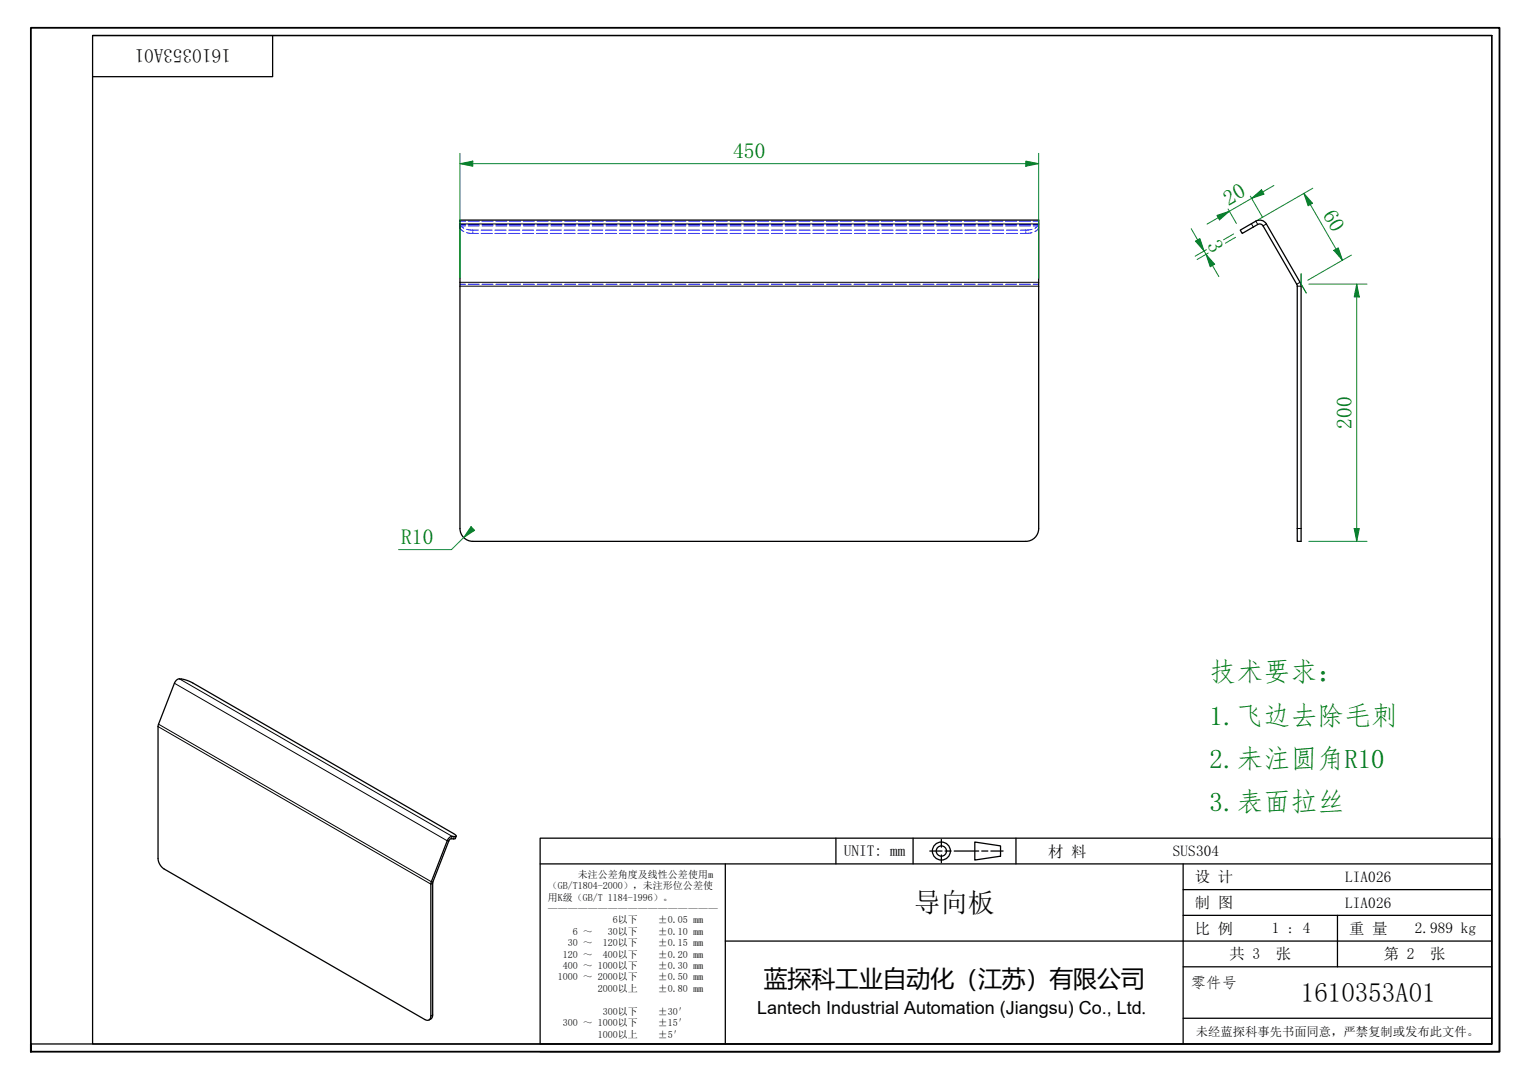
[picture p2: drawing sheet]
<svg xmlns="http://www.w3.org/2000/svg" width="297mm" height="210mm" viewBox="0 0 297 210" stroke-linecap="round" stroke-linejoin="round" font-family="sans-serif">
<g fill="none" stroke="#00f" stroke-width=".19">
<path d="M89.4 43.5a1.1 1.1 0 0 0 .8 .9M89.4 44.1a1.1 1.1 0 0 0 .8 .9M90.7 44.6l2.3 .1M90.7 45.2l2.3 .2M93.5 44.7h2.2M93.5 45.4h2.2M96.2 44.7h2.2M96.2 45.4h2.2M98.9 44.7h2.2M98.9 45.4h2.2M101.6 44.7h2.1M101.6 45.4h2.1"/>
<path d="M104.3 44.7h2.1M104.3 45.4h2.1M107 44.7h2.1M107 45.4h2.1M109.7 44.7h2.1M109.7 45.4h2.1M112.3 44.7h2.2M112.3 45.4h2.2M115 44.7h2.2M115 45.4h2.2M117.7 44.7h2.2M117.7 45.4h2.2"/>
<path d="M120.4 44.7h2.2M120.4 45.4h2.2M123.1 44.7h2.1M123.1 45.4h2.1M125.8 44.7h2.1M125.8 45.4h2.1M128.5 44.7h2.1M128.5 45.4h2.1M131.2 44.7h2.1M131.2 45.4h2.1M133.8 44.7h2.2M133.8 45.4h2.2"/>
<path d="M136.5 44.7h2.2M136.5 45.4h2.2M139.2 44.7h2.2M139.2 45.4h2.2M141.9 44.7h2.2M141.9 45.4h2.2M144.6 44.7h2.1M144.6 45.4h2.1M147.3 44.7h2.1M147.3 45.4h2.1M150 44.7h2.1M150 45.4h2.1"/>
<path d="M152.7 44.7h2.1M152.7 45.4h2.1M155.3 44.7h2.2M155.3 45.4h2.2M158 44.7h2.2M158 45.4h2.2M160.7 44.7h2.2M160.7 45.4h2.2M163.4 44.7h2.2M163.4 45.4h2.2M166.1 44.7h2.1M166.1 45.4h2.1"/>
<path d="M168.8 44.7h2.1M168.8 45.4h2.1M171.5 44.7h2.1M171.5 45.4h2.1M174.2 44.7h2.1M174.2 45.4h2.1M176.8 44.7h2.2M176.8 45.4h2.2M179.5 44.7h2.2M179.5 45.4h2.2M182.2 44.7h2.2M182.2 45.4h2.2"/>
<path d="M184.9 44.7h2.2M184.9 45.4h2.2M187.6 44.7h2.1M187.6 45.4h2.1M190.3 44.7h2.1M190.3 45.4h2.1M193 44.7h2.1M193 45.4h2.1M195.7 44.7h2.1M195.7 45.4h2.1M200.6 44.6l-2.3 .1M200.6 45.2l-2.3 .2"/>
<path d="M201.9 43.5a1.1 1.1 0 0 1-.7 .9M201.9 44.1a1.1 1.1 0 0 1-.7 .9"/>
</g>
<g fill="none" stroke="#00f" stroke-width=".19">
<path d="M89.4 43h1.1M89.4 43.6h1.1M89.4 43.9h1.1M89.4 55.2h1.1M91 43h2.2M91 43.6h2.2M91 43.9h2.2M91 55.2h2.2M91.9 44.7v.2M91.9 45.2v.2M93.7 43h2.1M93.7 43.6h2.1"/>
<path d="M93.7 43.9h2.1M93.7 55.2h2.1M96.4 43h2.1M96.4 43.6h2.1M96.4 43.9h2.1M96.4 55.2h2.1M99.1 43h2.1M99.1 43.6h2.1M99.1 43.9h2.1M99.1 55.2h2.1M101.7 43h2.2M101.7 43.6h2.2"/>
<path d="M101.7 43.9h2.2M101.7 55.2h2.2M104.4 43h2.2M104.4 43.6h2.2M104.4 43.9h2.2M104.4 55.2h2.2M107.1 43h2.1M107.1 43.6h2.1M107.1 43.9h2.1M107.1 55.2h2.1M109.8 43h2.1M109.8 43.6h2.1"/>
<path d="M109.8 43.9h2.1M109.8 55.2h2.1M112.5 43h2.1M112.5 43.6h2.1M112.5 43.9h2.1M112.5 55.2h2.1M115.1 43h2.2M115.1 43.6h2.2M115.1 43.9h2.2M115.1 55.2h2.2M117.8 43h2.2M117.8 43.6h2.2"/>
<path d="M117.8 43.9h2.2M117.8 55.2h2.2M120.5 43h2.1M120.5 43.6h2.1M120.5 43.9h2.1M120.5 55.2h2.1M123.2 43h2.1M123.2 43.6h2.1M123.2 43.9h2.1M123.2 55.2h2.1M125.8 43h2.2M125.8 43.6h2.2"/>
<path d="M125.8 43.9h2.2M125.8 55.2h2.2M128.5 43h2.2M128.5 43.6h2.2M128.5 43.9h2.2M128.5 55.2h2.2M131.2 43h2.1M131.2 43.6h2.1M131.2 43.9h2.1M131.2 55.2h2.1M133.9 43h2.1M133.9 43.6h2.1"/>
<path d="M133.9 43.9h2.1M133.9 55.2h2.1M136.6 43h2.1M136.6 43.6h2.1M136.6 43.9h2.1M136.6 55.2h2.1M139.2 43h2.2M139.2 43.6h2.2M139.2 43.9h2.2M139.2 55.2h2.2M141.9 43h2.2M141.9 43.6h2.2"/>
<path d="M141.9 43.9h2.2M141.9 55.2h2.2M144.6 43h2.1M144.6 43.6h2.1M144.6 43.9h2.1M144.6 55.2h2.1M147.3 43h2.1M147.3 43.6h2.1M147.3 43.9h2.1M147.3 55.2h2.1M150 43h2.1M150 43.6h2.1"/>
<path d="M150 43.9h2.1M150 55.2h2.1M152.6 43h2.2M152.6 43.6h2.2M152.6 43.9h2.2M152.6 55.2h2.2M155.3 43h2.2M155.3 43.6h2.2M155.3 43.9h2.2M155.3 55.2h2.2M158 43h2.1M158 43.6h2.1"/>
<path d="M158 43.9h2.1M158 55.2h2.1M160.7 43h2.1M160.7 43.6h2.1M160.7 43.9h2.1M160.7 55.2h2.1M163.3 43h2.2M163.3 43.6h2.2M163.3 43.9h2.2M163.3 55.2h2.2M166 43h2.2M166 43.6h2.2"/>
<path d="M166 43.9h2.2M166 55.2h2.2M168.7 43h2.1M168.7 43.6h2.1M168.7 43.9h2.1M168.7 55.2h2.1M171.4 43h2.1M171.4 43.6h2.1M171.4 43.9h2.1M171.4 55.2h2.1M174.1 43h2.1M174.1 43.6h2.1"/>
<path d="M174.1 43.9h2.1M174.1 55.2h2.1M176.7 43h2.2M176.7 43.6h2.2M176.7 43.9h2.2M176.7 55.2h2.2M179.4 43h2.2M179.4 43.6h2.2M179.4 43.9h2.2M179.4 55.2h2.2M182.1 43h2.1M182.1 43.6h2.1"/>
<path d="M182.1 43.9h2.1M182.1 55.2h2.1M184.8 43h2.1M184.8 43.6h2.1M184.8 43.9h2.1M184.8 55.2h2.1M187.5 43h2.1M187.5 43.6h2.1M187.5 43.9h2.1M187.5 55.2h2.1M190.1 43h2.2M190.1 43.6h2.2"/>
<path d="M190.1 43.9h2.2M190.1 55.2h2.2M192.8 43h2.2M192.8 43.6h2.2M192.8 43.9h2.2M192.8 55.2h2.2M195.5 43h2.1M195.5 43.6h2.1M195.5 43.9h2.1M195.5 55.2h2.1M198.2 43h2.1M198.2 43.6h2.1"/>
<path d="M198.2 43.9h2.1M198.2 55.2h2.1M199.4 44.7v.2M199.4 45.2v.2M200.8 43h1.1M200.8 43.6h1.1M200.8 43.9h1.1M200.8 55.2h1.1"/>
</g>
<path d="M89.4 42.8h112.5v59.9a2.5 2.5 0 0 1-2.5 2.5h-107.5a2.5 2.5 0 0 1-2.5-2.5zM241.1 44.7l2.2-1.2a1.97 1.97 0 0 1 2.6-.3l7 12.2v49.8h-.7v-49.6l-.1-.4-6.6-11.3a.75 .75 0 0 0-1-.3l-3 1.8zM34.3 132.2a1.53 1.53 0 0 1 1.7-.1l1.5 .6 50.7 29.3 .5 .5a1.74 1.74 0 0 0-1.4 .4l-.4 .5-3.1 8.3v25.8a.72 .72 0 0 1-.4 .7 .72 .72 0 0 1-.8-.1l-50.7-29.2a2.6 2.6 0 0 1-1.2-2.1v-25.7l3.2-8.3zM88.7 162.5l-.2 .5h-.9l-.4 .4-3.1 8.1v25.8l-.2 .6-.5 .3" fill="none" stroke="#000" stroke-width=".25"/>
<g fill="none" stroke="#000" stroke-width=".19">
<path d="M89.4 55.6h112.5M89.4 43.5h112.5M89.4 54.9h112.5M243.3 43.5l.3 .6M244.1 43l.4 .6M246.2 43.5l-.7 .4M252.2 55.6h.7M252.7 54.9l-.6 .3M252.2 102.7h.7M33.9 132.8l53 30.6h.3M34.9 131.9l53 30.7-.2 .4M30.7 141.2l53.1 30.6 .3-.2"/>
<path d="M30.8 140.7l53.1 30.7h.3M88.3 162.6l-.2 .4M84.1 197.3l-.3 .2"/>
</g>
<path d="M6 204.4v-1.5v1.5M6 202.9v-197.5h285.5v199h-285.5" fill="none" stroke="#000" stroke-width=".35"/>
<path d="M18 6.9h272v196h-272zM18 6.9h272M53 6.9v8h-35M290 6.9v196h-284" fill="none" stroke="#000" stroke-width=".25"/>
<g fill="none" stroke="#000" stroke-width=".25">
<path d="M105 162.9h185v40h-185zM105 167.9h185M141 167.9v35M162.5 162.9v5M177.5 162.9v5M180.8 165.4h2.3M183 163.2v1.5M183 166.2v1.5M183.7 165.4h1.2M185.5 165.4h4.8M189.5 163.7l5 .7v2l-5 .8zM190.8 165.4h1.2"/>
<path d="M192.6 165.4h2.4M197.5 162.9v5M230 167.9v35M230 177.9h60M230 172.9h60M260 177.9v10M291.5 162.9v41.5h-186.5M141 182.9h149M230 197.9h60M230 187.9h60"/>
<circle cx="183" cy="165.4" r="1.75"/>
<circle cx="183" cy="165.4" r="1"/>
</g>
<path d="M263.7 55.2v2.5" fill="none" stroke="#00803f" stroke-width=".19"/>
<path d="M263.7 55.2l.5 2.5h-1z" fill="#00803f"/>
<path d="M263.7 55.2l.5 2.5h-1zM263.7 102.7v2.5" fill="none" stroke="#00803f" stroke-width=".19"/>
<path d="M263.2 102.7h1l-.5 2.5z" fill="#00803f"/>
<path d="M252.9 53.2v2l1 1.7M254.4 55.2h11.3M259.7 48.4l1.3 2.2M263.7 57.7v45M254.4 105.2h11.3M263.2 102.7h1l-.5 2.5z" fill="none" stroke="#00803f" stroke-width=".19"/>
<path d="M259.3 48.7l.9-.5 .8 2.4z" fill="#00803f"/>
<path d="M253.5 37.6l1.2 2.1M259.3 48.7l.9-.5 .8 2.4z" fill="none" stroke="#00803f" stroke-width=".19"/>
<path d="M253.5 37.6l1.7 1.9-.9 .5z" fill="#00803f"/>
<path d="M245.5 37.3l-2.2 1.3M253.5 37.6l1.7 1.9-.9 .5zM254.7 39.7l5 8.7M255.2 36.6l-10.6 6.1M252.9 53.2v2l1 1.7M262.7 49.6l-8.5 4.9" fill="none" stroke="#00803f" stroke-width=".19"/>
<path d="M243.3 38.6l1.9-1.7 .5 .8z" fill="#00803f"/>
<path d="M243.3 38.6l1.9-1.7 .5 .8zM239 41.1l-2.2 1.2" fill="none" stroke="#00803f" stroke-width=".19"/>
<path d="M236.6 41.9l2.4-.8-1.9 1.6z" fill="#00803f"/>
<path d="M243.1 38.1l2.3 4.1M243.3 38.6l-4.3 2.5M247.6 36.1l-2.1 1.2M232.8 46.6l1.3 2.2M236.6 41.9l2.4-.8-1.9 1.6zM236.8 42.3l-2.1 1.3M238.7 40.6l1.7 2.8" fill="none" stroke="#00803f" stroke-width=".19"/>
<path d="M232.4 46.9l.9-.5 .8 2.4z" fill="#00803f"/>
<path d="M232.4 46.9l.9-.5 .8 2.4zM234.4 49.4l1.3 2.2" fill="none" stroke="#00803f" stroke-width=".19"/>
<path d="M234.4 49.4l1.7 1.9-.8 .5z" fill="#00803f"/>
<path d="M89.4 31.8h2.5M231.6 44.5l1.2 2.1M234.1 48.8l.3 .6M234.4 49.4l1.7 1.9-.8 .5zM234.5 48.5l-2.2 1.3M234.9 49.2l-2.2 1.2M235.7 51.6l1.2 2.2M239.8 45.5l-1.9 1.1M240.2 46.1l-2 1.2" fill="none" stroke="#00803f" stroke-width=".19"/>
<path d="M89.4 31.8l2.5-.5v1z" fill="#00803f"/>
<path d="M89.4 31.8l2.5-.5v1zM199.4 31.8h2.5" fill="none" stroke="#00803f" stroke-width=".19"/>
<path d="M199.4 31.3l2.5 .5-2.5 .5z" fill="#00803f"/>
<path d="M89.4 29.8v24.3M91.9 31.8h107.5M199.4 31.3l2.5 .5-2.5 .5zM201.9 29.8v24.3M91.9 102.7l-1.8 1.8" fill="none" stroke="#00803f" stroke-width=".19"/>
<path d="M91.6 102.4l.7 .7-2.2 1.4z" fill="#00803f"/>
<path d="M90.1 104.5l-2.3 2.3h-10.3M91.6 102.4l.7 .7-2.2 1.4z" fill="none" stroke="#00803f" stroke-width=".19"/>
<g font-size="5.2" fill="#008000">
<text x="235.1" y="132.4">技术要求：</text>
<text x="235.1" y="140.8">1.飞边去除毛刺</text>
<text x="235.1" y="149.2">2.未注圆角R10</text>
<text x="235.1" y="157.6">3.表面拉丝</text>
</g>
<g font-size="5.2">
<text x="177.6" y="177.3">导向板</text>
<text x="252.9" y="194.8">1610353A01</text>
</g>
<text font-size="4.6" x="148.5" y="191.9">蓝探科工业自动化（江苏）有限公司</text>
<g font-size="4.2" fill="#008000">
<text x="142.5" y="30.8">450</text>
<text x="238.8" y="40" transform="rotate(-30 238.8 40)">20</text>
<text x="257.1" y="41.7" transform="rotate(60 257.1 41.7)">60</text>
<text x="234.6" y="47.7" transform="rotate(60 234.6 47.7)">3</text>
<text x="262.7" y="83.4" transform="rotate(-90 262.7 83.4)">200</text>
<text x="78" y="105.8">R10</text>
</g>
<text font-size="3.7" x="44.9" y="9.6" transform="rotate(180 44.9 9.6)">1610353A01</text>
<text font-size="3.5" x="147.2" y="197.1">Lantech Industrial Automation (Jiangsu) Co., Ltd.</text>
<g font-size="3">
<text x="164" y="166.4">UNIT: mm</text>
<text x="203.8" y="166.5">材 料</text>
<text x="228" y="166.4">SUS304</text>
<text x="232.3" y="171.5">设 计</text>
<text x="261.5" y="171.4">LIA026</text>
<text x="232.3" y="176.5">制 图</text>
<text x="261.5" y="176.4">LIA026</text>
<text x="232.3" y="181.5">比 例</text>
<text x="247.3" y="181.4">1 : 4</text>
<text x="262.3" y="181.5">重 量</text>
<text x="275" y="181.2">2.989 kg</text>
<text x="231.5" y="192">零件号</text>
<text x="239" y="186.5">共 3</text>
<text x="248" y="186.5">张</text>
<text x="269" y="186.5">第 2</text>
<text x="278" y="186.5">张</text>
</g>
<text font-size="2.4" x="232.5" y="201.3">未经蓝探科事先书面同意，严禁复制或发布此文件。</text>
<g font-size="1.9">
<text x="106.5" y="172.8">（GB/T1804-2000），未注形位公差使</text>
<text x="112.3" y="170.6">未注公差角度及线性公差使用m</text>
<text x="106.5" y="175">用K级（GB/T 1184-1996）。</text>
<text x="106.5" y="177.2">—————————————————</text>
<text x="119.1" y="179.5">6以下</text>
<text x="127.9" y="179.5">±0.05 mm</text>
<text x="110.4" y="183.9">30 ～</text>
<text x="111.4" y="181.7">6 ～</text>
<text x="117.2" y="183.9">120以下</text>
<text x="118.2" y="181.7">30以下</text>
<text x="127.9" y="181.7">±0.10 mm</text>
<text x="127.9" y="183.9">±0.15 mm</text>
<text x="108.4" y="190.6">1000 ～ 2000以下</text>
<text x="109.4" y="186.1">120 ～</text>
<text x="109.4" y="188.3">400 ～ 1000以下</text>
<text x="117.2" y="186.1">400以下</text>
<text x="127.9" y="186.1">±0.20 mm</text>
<text x="127.9" y="188.3">±0.30 mm</text>
<text x="127.9" y="190.6">±0.50 mm</text>
<text x="116.2" y="192.8">2000以上</text>
<text x="117.2" y="197.2">300以下</text>
<text x="127.9" y="192.8">±0.80 mm</text>
<text x="127.9" y="197.2">±30′</text>
<text x="109.4" y="199.4">300 ～ 1000以下</text>
<text x="116.2" y="201.7">1000以上</text>
<text x="127.9" y="199.4">±15′</text>
<text x="127.9" y="201.7">±5′</text>
</g>
</svg>
